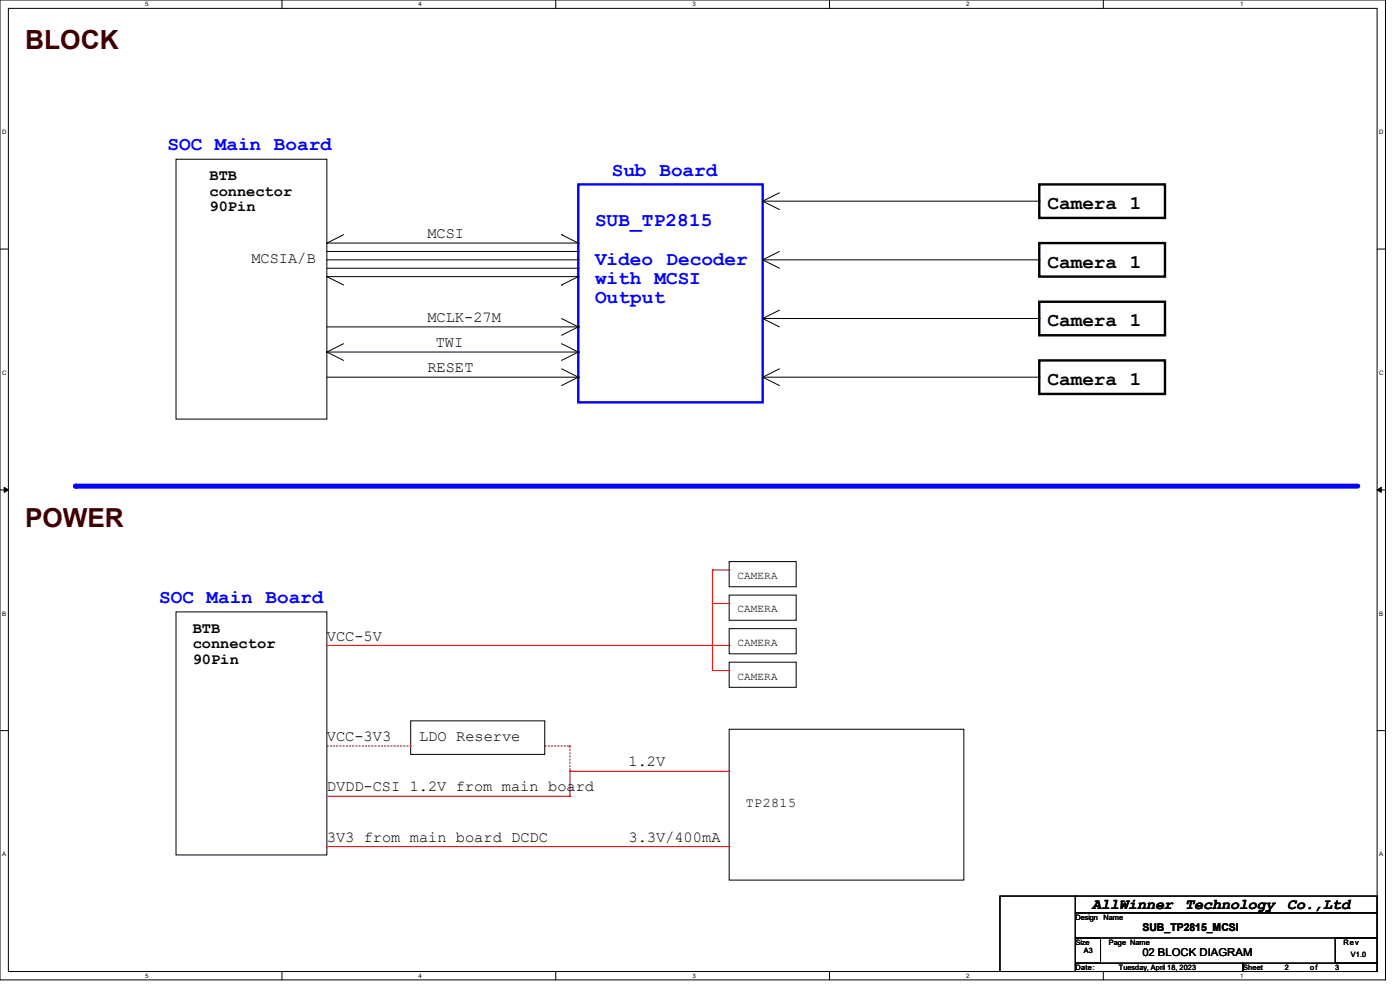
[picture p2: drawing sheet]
<svg xmlns="http://www.w3.org/2000/svg" width="297mm" height="210mm" viewBox="0 0 297 210" stroke-linecap="round" stroke-linejoin="round" font-family="sans-serif">
<g fill="none" stroke="#000" stroke-width=".21">
<path d="M0 0h293.9v207.9h-293.9zM1.8 1.8h290.3v204.3h-290.3zM59.8 0v1.8M117.9 0v1.8M176 0v1.8M234.1 0v1.8M37.3 33.8h32v55.1h-32zM0 52.8h1.8M69.3 51.6h.1M69.3 58.7h.1M69.3 55.1h53.4M69.3 58.7h53.4"/>
<path d="M69.3 53.3h53.4M69.3 56.9h53.4M69.3 51.6h53.4M69.3 58.7l3.6 1.8M72.9 49.8l-3.6 1.8M119.1 49.8h.1M119.1 49.8l3.6 1.8M122.7 58.7h.1M122.7 53.3h.1M122.7 55.1h.1M122.7 56.9h.1M122.7 51.6h.1"/>
<path d="M122.7 58.7l-3.6 1.8M161.8 42.7h.1M161.8 55.1h.1M161.8 42.7h58.7M161.8 55.1h58.7M161.8 42.7l3.6 1.7M161.8 55.1l3.6 1.8M165.4 40.9l-3.6 1.8M165.4 53.3l-3.6 1.8M220.5 42.7h.1M220.5 55.1h.1M292.1 52.8h1.8"/>
<path d="M69.3 74.7h.1M69.3 74.7l3.6 1.8M69.3 74.7h53.4M69.3 69.3h53.4M72.9 72.9l-3.6 1.8M119.1 60.5h.1M119.1 72.9l3.6 1.8M119.1 78.2l3.6 1.8M119.1 67.6l3.6 1.7M122.7 74.7h.1M122.7 69.3h.1M122.7 74.7l-3.6 1.8"/>
<path d="M122.7 69.3l-3.6 1.8M69.3 80h53.4M122.7 80h.1M122.7 80l-3.6 1.8M0 103.9h1.8M.9 103.4l.9 .5-.9 .5zM154.7 119.1h14.2v5.4h-14.2zM292.1 103.9l.9-.5v1zM292.1 103.9h1.8M37.3 129.8h32v51.6h-32zM154.7 126.2h14.2v5.4h-14.2zM0 155h1.8"/>
<path d="M87.1 152.9h28.5v7.1h-28.5zM154.7 154.7h49.8v32h-49.8zM292.1 155h1.8M59.8 206.1v1.8M117.9 206.1v1.8M176 206.1v1.8M234.1 206.1v1.8"/>
</g>
<path d="M.9 103.4l.9 .5-.9 .5zM292.1 103.9l.9-.5v1z" fill="#000"/>
<path d="M122.7 39.1h39.1v46.2h-39.1z" fill="none" stroke="#00f" stroke-width=".51"/>
<path d="M220.5 39.1h26.6v7.1h-26.6z" fill="none" stroke="#000" stroke-width=".51"/>
<path d="M69.3 158.2h17.8M87.1 158.2h.1" fill="none" stroke="#f00" stroke-width=".21" stroke-dasharray=".3 .3"/>
<path d="M69.3 136.9h85.4M129.8 136.9h.1M151.1 120.9h3.6M154.7 120.9h.1M154.7 136.9h.1M69.3 179.6h.1M69.3 179.6h85.4M120.9 163.6h33.8M154.7 163.6h.1M154.7 179.6h.1" fill="none" stroke="#f00" stroke-width=".21"/>
<path d="M16 103.1h272" fill="none" stroke="#00f" stroke-width="1.1"/>
<circle cx="16" cy="103.1" r=".53" fill="#00f"/>
<path d="M151.1 120.9h.1M151.1 136.9h.1M151.1 120.9v21.3h3.6M151.1 128h3.6M154.7 128h.1M154.7 142.2h.1M69.3 168.9h51.6M120.9 168.9h.1M120.9 163.6v5.3" fill="none" stroke="#f00" stroke-width=".21"/>
<path d="M220.5 51.6h26.6v7.1h-26.6zM220.5 64h26.6v7.1h-26.6zM220.5 76.5h26.6v7.1h-26.6z" fill="none" stroke="#000" stroke-width=".51"/>
<g fill="none" stroke="#000" stroke-width=".21">
<path d="M161.8 67.6h.1M161.8 67.6l3.6 1.7M161.8 67.6h58.7M165.4 65.8l-3.6 1.8M165.4 78.2l-3.6 1.8M220.5 67.6h.1M161.8 80h.1M161.8 80l3.6 1.8M161.8 80h58.7M220.5 80h.1M154.7 133.3h14.2v5.4h-14.2zM154.7 140.5h14.2v5.3h-14.2z"/>
<path d="M212.1 190.1h16v16h-16zM228.1 190.1h64v3.5h-64zM228.1 193.6h64v5.4h-64zM228.1 199h5.4v5.3h-5.4zM283.3 199h8.8v5.3h-8.8zM228.1 204.3h35.6v1.8h-35.6zM263.7 204.3h28.4v1.8h-28.4z"/>
</g>
<path d="M115.6 158.2h5.3M120.9 158.2h.1M120.9 158.2v5.4M120.9 163.6h.1" fill="none" stroke="#f00" stroke-width=".21" stroke-dasharray=".3 .3"/>
<text font-size="5.6" fill="#400000" x="5.3" y="10.5">BLOCK</text>
<text font-size="5.5" fill="#400000" x="5.3" y="111.8">POWER</text>
<g font-size="4.1" fill="#00f">
<text x="35.6" y="31.9">SOC Main Board</text>
<text x="129.8" y="37.3">Sub Board</text>
<text x="126.2" y="47.9">SUB_TP2815</text>
<text x="126.2" y="56.1">Video</text>
<text x="141.4" y="56.1">Decoder</text>
<text x="126.2" y="60.2">with MCSI</text>
<text x="126.2" y="64.3">Output</text>
<text x="33.8" y="127.9">SOC Main Board</text>
</g>
<g font-size="4.1">
<text x="222.2" y="44.4">Camera 1</text>
<text x="222.2" y="56.8">Camera 1</text>
<text x="222.2" y="69.3">Camera 1</text>
<text x="222.2" y="81.7">Camera 1</text>
</g>
<g font-size="3.3">
<text x="44.4" y="38.3">BTB</text>
<text x="44.4" y="41.5">connector</text>
<text x="44.4" y="44.8">90Pin</text>
<text x="90.7" y="50.5">MCSI</text>
<text x="53.3" y="55.9">MCSIA/B</text>
<text x="90.7" y="68.3">MCLK-27M</text>
<text x="92.5" y="73.7">TWI</text>
<text x="90.7" y="79">RESET</text>
<text x="40.9" y="134.3">BTB</text>
<text x="40.9" y="137.5">connector</text>
<text x="69.3" y="135.9">VCC-5V</text>
<text x="40.9" y="140.8">90Pin</text>
<text x="69.3" y="157.2">VCC-3V3</text>
<text x="88.9" y="157.2">LDO Reserve</text>
<text x="69.3" y="167.9">DVDD-CSI 1.2V from main board</text>
<text x="133.3" y="162.6">1.2V</text>
<text x="69.3" y="178.6">3V3 from main board DCDC</text>
<text x="133.3" y="178.6">3.3V/400mA</text>
</g>
<g font-size="3.2">
<text x="231.7" y="192.7">AllWinner</text>
<text x="251.4" y="192.7">Technology</text>
<text x="273.1" y="192.7">Co.,Ltd</text>
</g>
<text font-size="2.8" x="158.2" y="171.2">TP2815</text>
<g font-size="2.3">
<text x="156.5" y="122.8">CAMERA</text>
<text x="156.5" y="129.9">CAMERA</text>
<text x="156.5" y="137">CAMERA</text>
<text x="156.5" y="144.1">CAMERA</text>
<text x="242.4" y="197.5">SUB_TP2815_MCSI</text>
<text x="242.4" y="202.8">02 BLOCK DIAGRAM</text>
</g>
<g font-size="1.6">
<text x="228.1" y="195.1">Design</text>
<text x="234.1" y="195.1">Name</text>
<text x="228.1" y="200.4">Size</text>
<text x="229.9" y="202.2">A3</text>
<text x="235.2" y="200.4">Page Name</text>
<text x="285" y="200.4">Rev</text>
<text x="286.6" y="203.1">V1.0</text>
<text x="228.1" y="205.7">Date:</text>
<text x="237.4" y="205.7">Tuesday, April 18, 2023</text>
<text x="263.7" y="205.7">Sheet</text>
<text x="272.6" y="205.7">2</text>
<text x="277.9" y="205.7">o f</text>
<text x="283.3" y="205.7">3</text>
</g>
<g font-size="1.3">
<text x="30.8" y="1.3">5</text>
<text x="88.8" y="1.3">4</text>
<text x="146.9" y="1.3">3</text>
<text x="205" y="1.3">2</text>
<text x="263.1" y="1.3">1</text>
<text x=".5" y="28.4">D</text>
<text x="292.6" y="28.4">D</text>
<text x=".5" y="79.5">C</text>
<text x="292.6" y="79.5">C</text>
<text x=".5" y="130.6">B</text>
<text x="292.6" y="130.6">B</text>
<text x=".5" y="181.7">A</text>
<text x="292.6" y="181.7">A</text>
<text x="30.8" y="207.4">5</text>
<text x="88.8" y="207.4">4</text>
<text x="146.9" y="207.4">3</text>
<text x="205" y="207.4">2</text>
<text x="263.1" y="207.4">1</text>
</g>
</svg>
